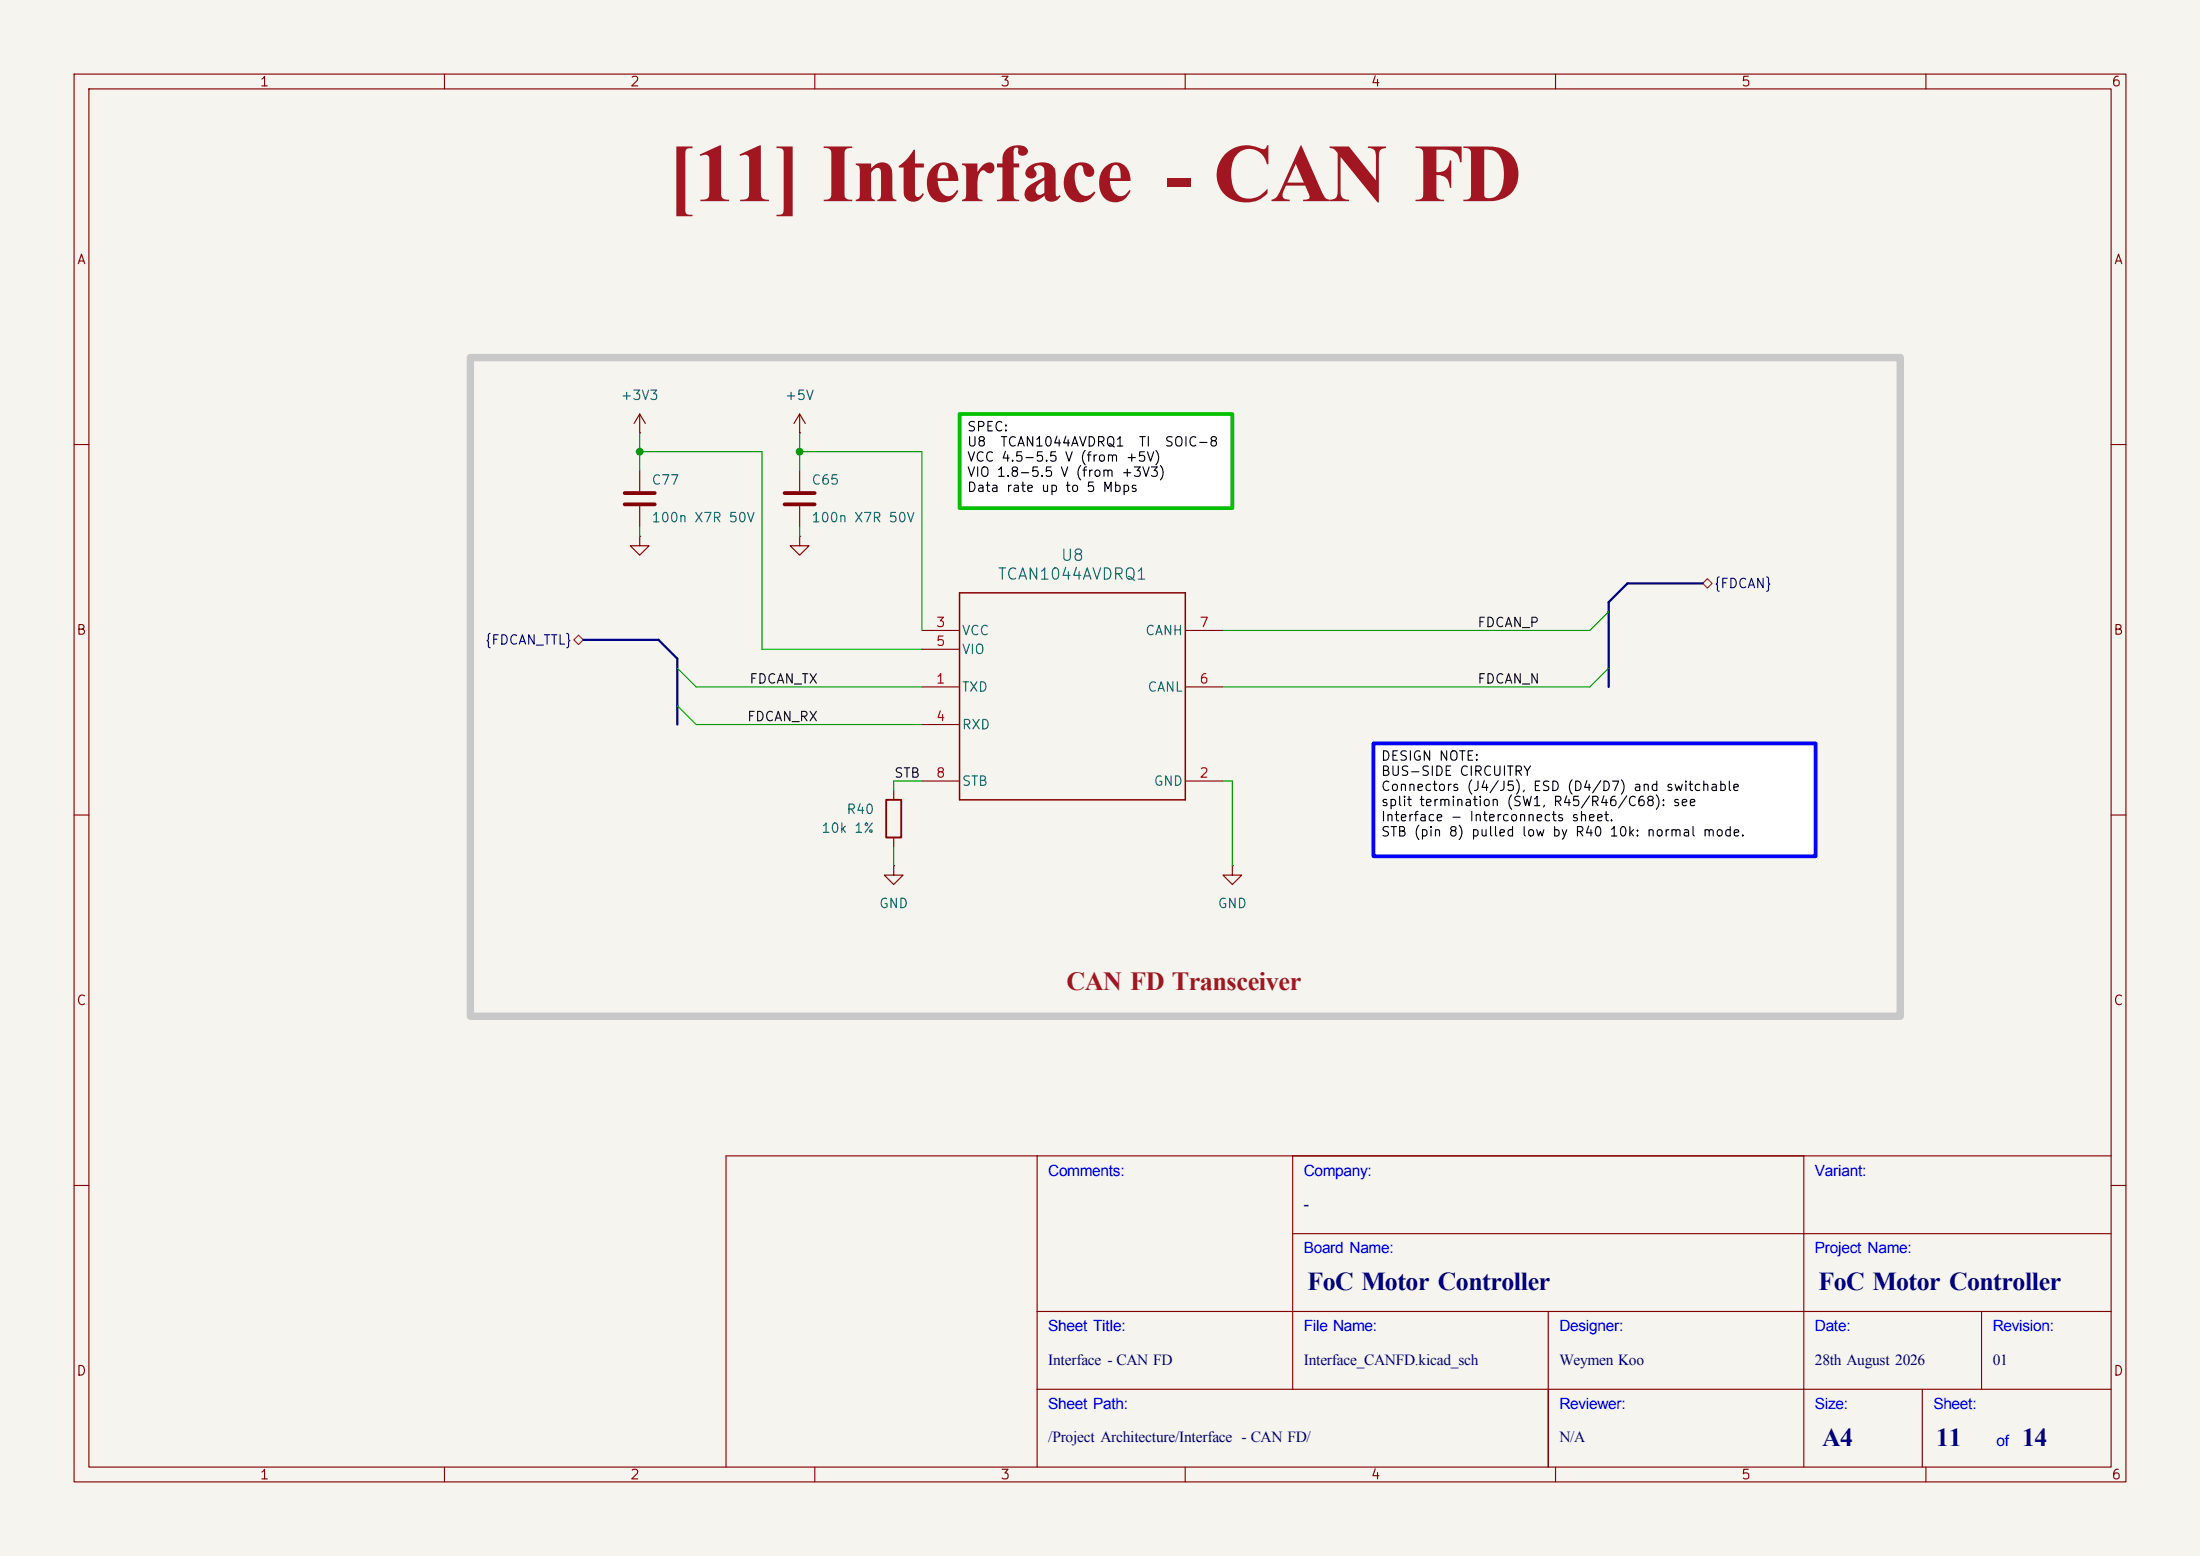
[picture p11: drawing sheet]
<svg xmlns="http://www.w3.org/2000/svg" width="297mm" height="210mm" viewBox="0 0 297 210" stroke-linecap="round" stroke-linejoin="round" font-family="sans-serif">
<path d="M0 0h297v210h-297z" fill="#f5f4ef" stroke="#f5f4ef" stroke-width=".14"/>
<g fill="none" stroke="#840000" stroke-width=".15">
<path d="M10 10h277v190h-277zM12 12h273v186h-273zM60 10v2M110 10v2M160 10v2M210 10v2M260 10v2M10 60h2M285 60h2M10 110h2M285 110h2M140 156v42"/>
<path d="M174.5 156v31.5M243.5 156v42M285 156h-187v42M10 160h2M140 177h145M174.5 166.5h110.5M209 177v21M267.5 177v10.5M285 160h2M60 198v2M110 198v2M140 187.5h145"/>
<path d="M160 198v2M210 198v2M259.5 187.5v10.5M260 198v2"/>
</g>
<g fill="#fff">
<path d="M185.4 100.3h59.7v15.3h-59.7z"/>
<path d="M129.5 55.9h36.9v12.7h-36.9z"/>
</g>
<path d="M84.3 66.5h4.1M84.3 68.1h4.1M105.9 66.5h4.1M105.9 68.1h4.1" fill="none" stroke="#840000" stroke-width=".51"/>
<g fill="none" stroke="#840000" stroke-width=".15">
<path d="M86.4 58.4h.1M86.4 55.9v2.5M86.4 55.9l-.8 1.3M86.4 55.9l.7 1.3M107.9 58.4h.1M107.9 55.9l-.7 1.3M107.9 55.9l.8 1.3M107.9 55.9v2.5M86.4 72.4v1.3h1.2l-1.2 1.2-1.3-1.2h1.3M86.4 72.4h.1M86.4 63.5v2.8M86.4 68.3v2.8"/>
<path d="M107.9 72.4v1.3h1.3l-1.3 1.2-1.2-1.2h1.2M107.9 72.4h.1M107.9 63.5v2.8M107.9 68.3v2.8M124.5 92.7h5M124.5 85.1h5M124.5 97.8h5M124.5 87.6h5M160 92.7h5.1M160 85.1h5.1M120.6 116.8v1.3h1.3l-1.3 1.3-1.2-1.3h1.2M120.6 116.8h.1"/>
<path d="M120.6 106.7v1.3M120.6 113v1.3M124.5 105.4h5M160 105.4h5.1M166.4 116.8v1.3h1.2l-1.2 1.3-1.3-1.3h1.3M166.4 116.8h.1"/>
</g>
<path d="M119.6 108h2.1v5h-2.1z" fill="none" stroke="#840000" stroke-width=".25"/>
<path d="M129.5 80h30.5v28h-30.5z" fill="none" stroke="#840000" stroke-width=".2"/>
<path d="M229.9 78.7l.6-.6 .6 .6-.6 .7zM77.5 86.4l.6-.7 .6 .7-.6 .6z" fill="none" stroke="#725600" stroke-width=".15"/>
<path d="M229.9 78.7h-10.2l-2.5 2.6v11.4M78.7 86.4h10.2l2.5 2.5v8.9" fill="none" stroke="#000084" stroke-width=".3"/>
<g fill="none" stroke="#009600" stroke-width=".15">
<path d="M86.4 58.4v5.1M107.9 58.4v5.1M86.4 61h16.5v26.6h21.6M86.4 71.1v1.3M107.9 71.1v1.3M107.9 61h16.6v24.1M91.4 90.2l2.6 2.5h30.5M91.4 95.3l2.6 2.5h30.5M217.2 90.2l-2.6 2.5h-49.5M217.2 82.6l-2.6 2.5h-49.5M120.6 114.3v2.5M124.5 105.4h-3.9v1.3"/>
<path d="M165.1 105.4h1.3v11.4"/>
</g>
<path d="M185.4 100.3h59.7v15.3h-59.7z" fill="none" stroke="#00f" stroke-width=".51"/>
<path d="M129.5 55.9h36.9v12.7h-36.9z" fill="none" stroke="#00c200" stroke-width=".51"/>
<path d="M63.5 48.3h193v88.9h-193z" fill="none" stroke="#c8c8c8" stroke-width="1"/>
<g fill="#009600" stroke="#009600" stroke-width=".14">
<circle cx="107.9" cy="61" r=".46"/>
<circle cx="86.4" cy="61" r=".46"/>
</g>
<text font-size="11.1" fill="#a21622" x="90.1" y="27.2">[11] Interface - CAN FD</text>
<text font-size="3.5" fill="#a21622" x="144" y="133.6">CAN FD Transceiver</text>
<g font-size="3.5" fill="#00007f">
<text x="176.5" y="174.1">FoC Motor Controller</text>
<text x="245.5" y="174.1">FoC Motor Controller</text>
<text x="246" y="195.1">A4</text>
<text x="261.4" y="195.1">11</text>
<text x="273" y="195.1">14</text>
</g>
<g font-size="2.1" fill="#00f">
<text x="141.5" y="158.7">Comments:</text>
<text x="176" y="158.7">Company:</text>
<text x="245" y="158.7">Variant:</text>
<text x="176" y="169.2">Board Name:</text>
<text x="245" y="169.2">Project Name:</text>
<text x="141.5" y="179.7">Sheet Title:</text>
<text x="176" y="179.7">File Name:</text>
<text x="210.5" y="179.7">Designer:</text>
<text x="245" y="179.7">Date:</text>
<text x="269" y="179.7">Revision:</text>
<text x="141.5" y="190.2">Sheet Path:</text>
<text x="210.5" y="190.2">Reviewer:</text>
<text x="245" y="190.2">Size:</text>
<text x="261" y="190.2">Sheet:</text>
<text x="269.5" y="195.2">of</text>
</g>
<g font-size="2.1" fill="#00007f">
<text x="176" y="163.2">-</text>
<text x="141.5" y="184.2">Interface - CAN FD</text>
<text x="176" y="184.2">Interface_CANFD.kicad_sch</text>
<text x="210.5" y="184.2">Weymen Koo</text>
<text x="245" y="184.2">28th August 2026</text>
<text x="269" y="184.2">01</text>
<text x="141.5" y="194.7">/Project Architecture/Interface - CAN FD/</text>
<text x="210.5" y="194.7">N/A</text>
</g>
<g font-size="1.5" fill="#006464">
<text x="143.1" y="76.1">U8</text>
<text x="134.6" y="78.6">TCAN1044AVDRQ1</text>
</g>
<g font-size="1.3" fill="#840000">
<text x="35" y="12">1</text>
<text x="85" y="12">2</text>
<text x="135" y="12">3</text>
<text x="185" y="12">4</text>
<text x="235" y="12">5</text>
<text x="285" y="12">6</text>
<text x="10.3" y="36">A</text>
<text x="285.3" y="36">A</text>
<text x="10.2" y="86">B</text>
<text x="285.2" y="86">B</text>
<text x="10.2" y="136">C</text>
<text x="285.2" y="136">C</text>
<text x="10.2" y="186">D</text>
<text x="285.2" y="186">D</text>
<text x="35" y="200">1</text>
<text x="85" y="200">2</text>
<text x="135" y="200">3</text>
<text x="185" y="200">4</text>
<text x="235" y="200">5</text>
<text x="285" y="200">6</text>
</g>
<g font-size="1.3" fill="#006464">
<text x="83.7" y="54.3">+3V3</text>
<text x="105.9" y="54.3">+5V</text>
<text x="87.9" y="65.7">C77</text>
<text x="109.5" y="65.7">C65</text>
<text x="87.9" y="70.8">100n X7R 50V</text>
<text x="109.5" y="70.8">100n X7R 50V</text>
<text x="129.8" y="86.1">VCC</text>
<text x="129.8" y="88.6">VIO</text>
<text x="154.5" y="86.1">CANH</text>
<text x="129.8" y="93.7">TXD</text>
<text x="154.8" y="93.7">CANL</text>
<text x="129.8" y="98.8">RXD</text>
<text x="129.8" y="106.4">STB</text>
<text x="155.7" y="106.4">GND</text>
<text x="110.8" y="112.7">10k 1%</text>
<text x="114.2" y="110.2">R40</text>
<text x="118.6" y="122.9">GND</text>
<text x="164.3" y="122.9">GND</text>
</g>
<g font-size="1.3">
<text x="130.5" y="58.5">SPEC:</text>
<text x="130.5" y="60.6">U8</text>
<text x="130.5" y="62.6">VCC 4.5-5.5 V (from +5V)</text>
<text x="130.5" y="64.7">VIO 1.8-5.5 V</text>
<text x="134.9" y="60.6">TCAN1044AVDRQ1</text>
<text x="151.3" y="64.7">+3V3)</text>
<text x="153.6" y="60.6">TI</text>
<text x="157.1" y="60.6">SOIC-8</text>
<text x="130.5" y="66.7">Data rate up to 5 Mbps</text>
<text x="186.3" y="103">DESIGN NOTE:</text>
<text x="186.3" y="105">BUS-SIDE CIRCUITRY</text>
<text x="186.3" y="107.1">Connectors (J4/J5), ESD (D4/D7) and switchable</text>
<text x="186.3" y="109.1">split termination (SW1, R45/R46/C68): see</text>
<text x="186.3" y="111.2">Interface - Interconnects sheet.</text>
<text x="186.3" y="113.2">STB (pin 8) pulled low by R40 10k: normal mode.</text>
</g>
<g font-size="1.3" fill="#000084">
<text x="231.3" y="79.7">{FDCAN}</text>
<text x="65.4" y="87.3">{FDCAN_TTL}</text>
</g>
<g font-size="1.3" fill="#a90000">
<text x="126.3" y="85">3</text>
<text x="126.3" y="87.5">5</text>
<text x="161.8" y="85">7</text>
<text x="126.3" y="92.6">1</text>
<text x="161.8" y="92.6">6</text>
<text x="126.3" y="97.7">4</text>
<text x="126.3" y="105.3">8</text>
<text x="161.8" y="105.3">2</text>
</g>
<g font-size="1.3" fill="#0f0f0f">
<text x="199.4" y="85">FDCAN_P</text>
<text x="101.1" y="92.6">FDCAN_TX</text>
<text x="199.4" y="92.6">FDCAN_N</text>
<text x="100.8" y="97.7">FDCAN_RX</text>
<text x="120.6" y="105.3">STB</text>
</g>
</svg>
